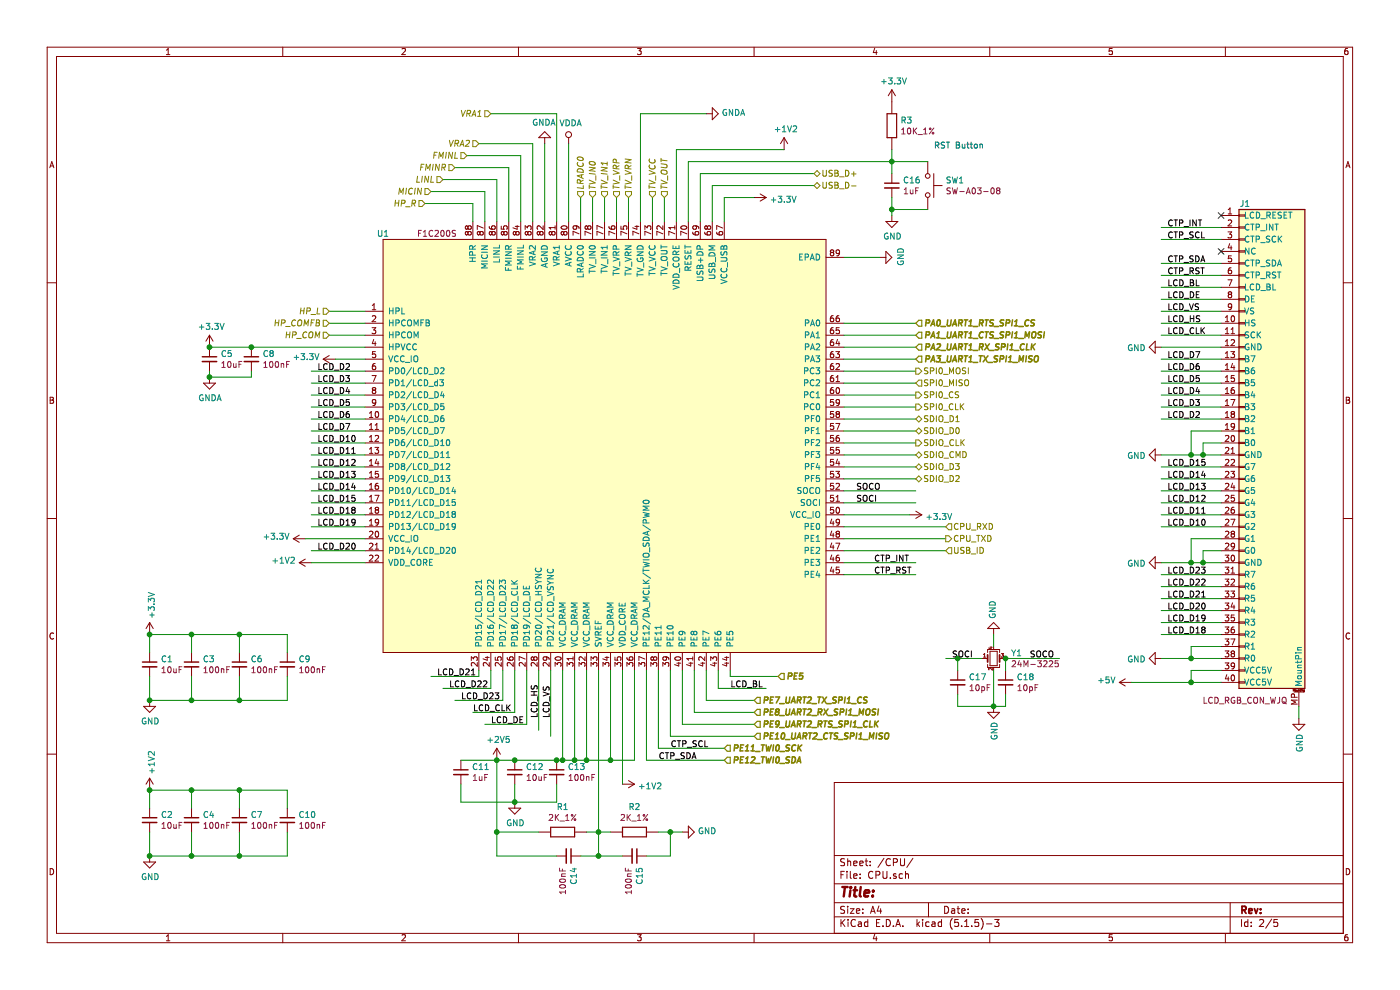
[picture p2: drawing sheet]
EESchema Schematic File Version 4
EELAYER 30 0
EELAYER END
$Descr A4 11693 8268
encoding utf-8
Sheet 2 5
Title ""
Date ""
Rev ""
Comp ""
Comment1 ""
Comment2 ""
Comment3 ""
Comment4 ""
$EndDescr
$Comp
L 0WJQ:08.0001_F1C200S U1
U 1 1
P 3200 2000
F 0 "U1" H 3200 2050 50  0000 C CNN
F 1 "08.0001_F1C200S" H 3500 2050 50  0001 C CNN
F 2 "0WJQ:QFN-88_EP_10x10_Pitch0.4mm" H 3200 2050 50  0001 C CNN
F 3 "" H 3200 2050 50  0001 C CNN
F 4 "CPU" H 3200 2000 50  0001 C CNN "分类"
F 5 "08.0001" H 3200 2000 50  0001 C CNN "编码"
F 6 "F1C200S， QFN88,10X10, 64M RAM" H 3200 2000 50  0001 C CNN "规格"
F 7 "F1C200S" H 3650 2050 50  0000 C CNN "参数"
	1    3200 2000
	1    0    0    -1  
$EndComp
$Comp
L 0WJQ:03.0016_C0603_10uF C?
U 1 1
P 4300 6450
AR Path="/5E3A4AC6/5E438D56" Ref="C?"  Part="1" 
AR Path="/5E3A4A8E/5E438D56" Ref="C12"  Part="1" 
F 0 "C12" H 4392 6496 50  0000 L CNN
F 1 "03.0016_C0603_10uF" H 4310 6370 50  0001 L CNN
F 2 "Capacitor_SMD:C_0603_1608Metric" H 3700 6400 50  0001 C CNN
F 3 "~" H 4300 6450 50  0001 C CNN
F 4 "贴片瓷片电容" H 4300 6450 50  0001 C CNN "分类"
F 5 "03.0016" H 4300 6450 50  0001 C CNN "编码"
F 6 "10uF,16V,K,0603,X5R" H 4300 6450 50  0001 C CNN "规格"
F 7 "10uF" H 4392 6405 50  0000 L CNN "参数"
	1    4300 6450
	1    0    0    -1  
$EndComp
$Comp
L 0WJQ:03.0009_C0402_100nF C?
U 1 1
P 4650 6450
AR Path="/5E3A4AC6/5E438D60" Ref="C?"  Part="1" 
AR Path="/5E3A4A8E/5E438D60" Ref="C13"  Part="1" 
F 0 "C13" H 4742 6496 50  0000 L CNN
F 1 "03.0009_C0402_100nF" H 4660 6270 50  0001 L CNN
F 2 "Capacitor_SMD:C_0402_1005Metric" H 4700 6400 50  0001 C CNN
F 3 "~" H 4650 6450 50  0001 C CNN
F 4 "贴片瓷片电容" H 4650 6450 50  0001 C CNN "分类"
F 5 "03.0009" H 4650 6350 50  0001 C CNN "编码"
F 6 "100nF,16V,K,0402,X7R" H 4650 6350 50  0001 C CNN "规格"
F 7 "100nF" H 4742 6405 50  0000 L CNN "参数"
	1    4650 6450
	1    0    0    -1  
$EndComp
$Comp
L power:+2V5 #PWR010
U 1 1
P 4150 6350
F 0 "#PWR010" H 4150 6200 50  0001 C CNN
F 1 "+2V5" H 4165 6523 50  0000 C CNN
F 2 "" H 4150 6350 50  0001 C CNN
F 3 "" H 4150 6350 50  0001 C CNN
	1    4150 6350
	1    0    0    -1  
$EndComp
Connection ~ 4300 6350
Wire Wire Line
	4300 6350 4650 6350
Wire Wire Line
	4700 5600 4700 6350
Wire Wire Line
	4700 6350 4650 6350
Connection ~ 4650 6350
Wire Wire Line
	4800 5600 4800 6350
Wire Wire Line
	4800 6350 4700 6350
Connection ~ 4700 6350
Wire Wire Line
	4900 5600 4900 6350
Wire Wire Line
	4900 6350 4800 6350
Connection ~ 4800 6350
Wire Wire Line
	5100 5600 5100 6350
Wire Wire Line
	5100 6350 4900 6350
Connection ~ 4900 6350
Wire Wire Line
	5300 5600 5300 6350
Wire Wire Line
	5300 6350 5100 6350
Connection ~ 5100 6350
Wire Wire Line
	5200 5600 5200 6550
$Comp
L power:+1V2 #PWR014
U 1 1
P 5200 6550
F 0 "#PWR014" H 5200 6400 50  0001 C CNN
F 1 "+1V2" V 5215 6678 50  0000 L CNN
F 2 "" H 5200 6550 50  0001 C CNN
F 3 "" H 5200 6550 50  0001 C CNN
	1    5200 6550
	0    1    1    0   
$EndComp
$Comp
L 0WJQ:02.0026_R0402_2K_1% R1
U 1 1
P 4700 6950
F 0 "R1" H 4700 6743 50  0000 C CNN
F 1 "02.0026_R0402_2K_1%" H 4550 7140 50  0001 L BNN
F 2 "Resistor_SMD:R_0402_1005Metric" H 4500 6710 50  0001 L BNN
F 3 "" H 4500 6810 50  0001 L BNN
F 4 "贴片电阻" H 4700 6950 50  0001 C CNN "分类"
F 5 "02.0026" H 4500 6310 50  0001 L BNN "编码"
F 6 "贴片电阻, 2K±1%, 0402" H 4650 7040 50  0001 L BNN "规格"
F 7 "2K_1%" H 4700 6834 50  0000 C CNN "参数"
	1    4700 6950
	-1   0    0    1   
$EndComp
$Comp
L 0WJQ:02.0026_R0402_2K_1% R2
U 1 1
P 5300 6950
F 0 "R2" H 5300 6743 50  0000 C CNN
F 1 "02.0026_R0402_2K_1%" H 5150 7140 50  0001 L BNN
F 2 "Resistor_SMD:R_0402_1005Metric" H 5100 6710 50  0001 L BNN
F 3 "" H 5100 6810 50  0001 L BNN
F 4 "贴片电阻" H 5300 6950 50  0001 C CNN "分类"
F 5 "02.0026" H 5100 6310 50  0001 L BNN "编码"
F 6 "贴片电阻, 2K±1%, 0402" H 5250 7040 50  0001 L BNN "规格"
F 7 "2K_1%" H 5300 6834 50  0000 C CNN "参数"
	1    5300 6950
	-1   0    0    1   
$EndComp
Wire Wire Line
	5000 5600 5000 6950
Wire Wire Line
	5000 6950 4900 6950
Wire Wire Line
	5100 6950 5000 6950
Connection ~ 5000 6950
Wire Wire Line
	4650 6550 4650 6700
Wire Wire Line
	4300 6700 4300 6550
Wire Wire Line
	4300 6350 4150 6350
Wire Wire Line
	4150 6350 4150 6950
Wire Wire Line
	4150 6950 4500 6950
Wire Wire Line
	5500 6950 5600 6950
$Comp
L power:GND #PWR015
U 1 1
P 5700 6950
F 0 "#PWR015" H 5700 6700 50  0001 C CNN
F 1 "GND" V 5705 6822 50  0000 R CNN
F 2 "" H 5700 6950 50  0001 C CNN
F 3 "" H 5700 6950 50  0001 C CNN
	1    5700 6950
	0    -1   -1   0   
$EndComp
$Comp
L 0WJQ:03.0009_C0402_100nF C?
U 1 1
P 4750 7150
AR Path="/5E3A4AC6/5E4432FE" Ref="C?"  Part="1" 
AR Path="/5E3A4A8E/5E4432FE" Ref="C14"  Part="1" 
F 0 "C14" H 4842 7196 50  0000 L CNN
F 1 "03.0009_C0402_100nF" H 4760 6970 50  0001 L CNN
F 2 "Capacitor_SMD:C_0402_1005Metric" H 4800 7100 50  0001 C CNN
F 3 "~" H 4750 7150 50  0001 C CNN
F 4 "贴片瓷片电容" H 4750 7150 50  0001 C CNN "分类"
F 5 "03.0009" H 4750 7050 50  0001 C CNN "编码"
F 6 "100nF,16V,K,0402,X7R" H 4750 7050 50  0001 C CNN "规格"
F 7 "100nF" H 4842 7105 50  0000 L CNN "参数"
	1    4750 7150
	0    1    1    0   
$EndComp
$Comp
L 0WJQ:03.0009_C0402_100nF C?
U 1 1
P 5300 7150
AR Path="/5E3A4AC6/5E4444B1" Ref="C?"  Part="1" 
AR Path="/5E3A4A8E/5E4444B1" Ref="C15"  Part="1" 
F 0 "C15" H 5392 7196 50  0000 L CNN
F 1 "03.0009_C0402_100nF" H 5310 6970 50  0001 L CNN
F 2 "Capacitor_SMD:C_0402_1005Metric" H 5350 7100 50  0001 C CNN
F 3 "~" H 5300 7150 50  0001 C CNN
F 4 "贴片瓷片电容" H 5300 7150 50  0001 C CNN "分类"
F 5 "03.0009" H 5300 7050 50  0001 C CNN "编码"
F 6 "100nF,16V,K,0402,X7R" H 5300 7050 50  0001 C CNN "规格"
F 7 "100nF" H 5392 7105 50  0000 L CNN "参数"
	1    5300 7150
	0    1    1    0   
$EndComp
Wire Wire Line
	5400 7150 5600 7150
Wire Wire Line
	5600 7150 5600 6950
Connection ~ 5600 6950
Wire Wire Line
	5600 6950 5700 6950
Wire Wire Line
	5200 7150 5000 7150
Wire Wire Line
	5000 6950 5000 7150
Connection ~ 5000 7150
Wire Wire Line
	5000 7150 4850 7150
Wire Wire Line
	4650 7150 4150 7150
Wire Wire Line
	4150 7150 4150 6950
Connection ~ 4150 6950
$Comp
L power:GND #PWR011
U 1 1
P 4300 6700
F 0 "#PWR011" H 4300 6450 50  0001 C CNN
F 1 "GND" H 4305 6527 50  0000 C CNN
F 2 "" H 4300 6700 50  0001 C CNN
F 3 "" H 4300 6700 50  0001 C CNN
	1    4300 6700
	1    0    0    -1  
$EndComp
Connection ~ 4300 6700
$Comp
L 0WJQ:03.0016_C0603_10uF C?
U 1 1
P 1250 5550
AR Path="/5E3A4AC6/5E449C11" Ref="C?"  Part="1" 
AR Path="/5E3A4A8E/5E449C11" Ref="C1"  Part="1" 
F 0 "C1" H 1342 5596 50  0000 L CNN
F 1 "03.0016_C0603_10uF" H 1260 5470 50  0001 L CNN
F 2 "Capacitor_SMD:C_0603_1608Metric" H 650 5500 50  0001 C CNN
F 3 "~" H 1250 5550 50  0001 C CNN
F 4 "贴片瓷片电容" H 1250 5550 50  0001 C CNN "分类"
F 5 "03.0016" H 1250 5550 50  0001 C CNN "编码"
F 6 "10uF,16V,K,0603,X5R" H 1250 5550 50  0001 C CNN "规格"
F 7 "10uF" H 1342 5505 50  0000 L CNN "参数"
	1    1250 5550
	1    0    0    -1  
$EndComp
$Comp
L 0WJQ:03.0009_C0402_100nF C?
U 1 1
P 1600 5550
AR Path="/5E3A4AC6/5E449C1B" Ref="C?"  Part="1" 
AR Path="/5E3A4A8E/5E449C1B" Ref="C3"  Part="1" 
F 0 "C3" H 1692 5596 50  0000 L CNN
F 1 "03.0009_C0402_100nF" H 1610 5370 50  0001 L CNN
F 2 "Capacitor_SMD:C_0402_1005Metric" H 1650 5500 50  0001 C CNN
F 3 "~" H 1600 5550 50  0001 C CNN
F 4 "贴片瓷片电容" H 1600 5550 50  0001 C CNN "分类"
F 5 "03.0009" H 1600 5450 50  0001 C CNN "编码"
F 6 "100nF,16V,K,0402,X7R" H 1600 5450 50  0001 C CNN "规格"
F 7 "100nF" H 1692 5505 50  0000 L CNN "参数"
	1    1600 5550
	1    0    0    -1  
$EndComp
$Comp
L 0WJQ:03.0016_C0603_10uF C?
U 1 1
P 1750 3000
AR Path="/5E3A4AC6/5E44DE25" Ref="C?"  Part="1" 
AR Path="/5E3A4A8E/5E44DE25" Ref="C5"  Part="1" 
F 0 "C5" H 1842 3046 50  0000 L CNN
F 1 "03.0016_C0603_10uF" H 1760 2920 50  0001 L CNN
F 2 "Capacitor_SMD:C_0603_1608Metric" H 1150 2950 50  0001 C CNN
F 3 "~" H 1750 3000 50  0001 C CNN
F 4 "贴片瓷片电容" H 1750 3000 50  0001 C CNN "分类"
F 5 "03.0016" H 1750 3000 50  0001 C CNN "编码"
F 6 "10uF,16V,K,0603,X5R" H 1750 3000 50  0001 C CNN "规格"
F 7 "10uF" H 1842 2955 50  0000 L CNN "参数"
	1    1750 3000
	1    0    0    -1  
$EndComp
$Comp
L 0WJQ:03.0009_C0402_100nF C?
U 1 1
P 2100 3000
AR Path="/5E3A4AC6/5E44DE2F" Ref="C?"  Part="1" 
AR Path="/5E3A4A8E/5E44DE2F" Ref="C8"  Part="1" 
F 0 "C8" H 2192 3046 50  0000 L CNN
F 1 "03.0009_C0402_100nF" H 2110 2820 50  0001 L CNN
F 2 "Capacitor_SMD:C_0402_1005Metric" H 2150 2950 50  0001 C CNN
F 3 "~" H 2100 3000 50  0001 C CNN
F 4 "贴片瓷片电容" H 2100 3000 50  0001 C CNN "分类"
F 5 "03.0009" H 2100 2900 50  0001 C CNN "编码"
F 6 "100nF,16V,K,0402,X7R" H 2100 2900 50  0001 C CNN "规格"
F 7 "100nF" H 2192 2955 50  0000 L CNN "参数"
	1    2100 3000
	1    0    0    -1  
$EndComp
Connection ~ 2100 2900
Wire Wire Line
	2100 2900 1750 2900
Wire Wire Line
	2100 3100 2100 3150
Wire Wire Line
	2100 3150 1750 3150
Wire Wire Line
	1750 3150 1750 3100
Wire Wire Line
	2100 2900 3050 2900
Wire Wire Line
	3050 3000 2800 3000
$Comp
L power:+3.3V #PWR09
U 1 1
P 2800 3000
F 0 "#PWR09" H 2800 2850 50  0001 C CNN
F 1 "+3.3V" V 2815 3128 50  0000 L CNN
F 2 "" H 2800 3000 50  0001 C CNN
F 3 "" H 2800 3000 50  0001 C CNN
	1    2800 3000
	0    -1   -1   0   
$EndComp
$Comp
L power:+3.3V #PWR07
U 1 1
P 2550 4500
F 0 "#PWR07" H 2550 4350 50  0001 C CNN
F 1 "+3.3V" V 2565 4628 50  0000 L CNN
F 2 "" H 2550 4500 50  0001 C CNN
F 3 "" H 2550 4500 50  0001 C CNN
	1    2550 4500
	0    -1   -1   0   
$EndComp
$Comp
L power:+3.3V #PWR05
U 1 1
P 1750 2900
F 0 "#PWR05" H 1750 2750 50  0001 C CNN
F 1 "+3.3V" H 1765 3073 50  0000 C CNN
F 2 "" H 1750 2900 50  0001 C CNN
F 3 "" H 1750 2900 50  0001 C CNN
	1    1750 2900
	1    0    0    -1  
$EndComp
Connection ~ 1750 2900
$Comp
L power:+1V2 #PWR08
U 1 1
P 2600 4700
F 0 "#PWR08" H 2600 4550 50  0001 C CNN
F 1 "+1V2" V 2615 4828 50  0000 L CNN
F 2 "" H 2600 4700 50  0001 C CNN
F 3 "" H 2600 4700 50  0001 C CNN
	1    2600 4700
	0    -1   -1   0   
$EndComp
Wire Wire Line
	3050 4700 2600 4700
Wire Wire Line
	2550 4500 3050 4500
$Comp
L power:+3.3V #PWR022
U 1 1
P 7600 4300
F 0 "#PWR022" H 7600 4150 50  0001 C CNN
F 1 "+3.3V" V 7615 4428 50  0000 L CNN
F 2 "" H 7600 4300 50  0001 C CNN
F 3 "" H 7600 4300 50  0001 C CNN
	1    7600 4300
	0    1    1    0   
$EndComp
$Comp
L power:+3.3V #PWR017
U 1 1
P 6300 1650
F 0 "#PWR017" H 6300 1500 50  0001 C CNN
F 1 "+3.3V" V 6315 1778 50  0000 L CNN
F 2 "" H 6300 1650 50  0001 C CNN
F 3 "" H 6300 1650 50  0001 C CNN
	1    6300 1650
	0    1    1    0   
$EndComp
$Comp
L power:+1V2 #PWR018
U 1 1
P 6550 1250
F 0 "#PWR018" H 6550 1100 50  0001 C CNN
F 1 "+1V2" H 6565 1423 50  0000 C CNN
F 2 "" H 6550 1250 50  0001 C CNN
F 3 "" H 6550 1250 50  0001 C CNN
	1    6550 1250
	1    0    0    -1  
$EndComp
Wire Wire Line
	7050 4300 7600 4300
Wire Wire Line
	6050 1850 6050 1650
Wire Wire Line
	6050 1650 6300 1650
$Comp
L 0WJQ:03.0011_C0603_1uF C11
U 1 1
P 3850 6450
F 0 "C11" H 3942 6496 50  0000 L CNN
F 1 "03.0011_C0603_1uF" H 3860 6270 50  0001 L CNN
F 2 "Capacitor_SMD:C_0603_1608Metric" H 3250 6400 50  0001 C CNN
F 3 "~" H 3850 6450 50  0001 C CNN
F 4 "贴片瓷片电容" H 3850 6350 50  0001 C CNN "分类"
F 5 "03.0011" H 3850 6350 50  0001 C CNN "编码"
F 6 "1uF,16V,K,0603,,X7R" H 3850 6350 50  0001 C CNN "规格"
F 7 "1uF" H 3942 6405 50  0000 L CNN "参数"
	1    3850 6450
	1    0    0    -1  
$EndComp
Wire Wire Line
	4650 6700 4300 6700
Wire Wire Line
	4300 6700 3850 6700
Wire Wire Line
	3850 6700 3850 6550
Wire Wire Line
	3850 6350 4150 6350
Connection ~ 4150 6350
Wire Wire Line
	5950 1850 5950 1550
Wire Wire Line
	5950 1550 6800 1550
Wire Wire Line
	5850 1850 5850 1450
Wire Wire Line
	5850 1450 6800 1450
Wire Wire Line
	5750 1850 5750 1350
Wire Wire Line
	5650 1850 5650 1250
Wire Wire Line
	5650 1250 6550 1250
Wire Wire Line
	5350 950  5350 1850
$Comp
L power:GNDA #PWR016
U 1 1
P 5900 950
F 0 "#PWR016" H 5900 700 50  0001 C CNN
F 1 "GNDA" V 5905 822 50  0000 R CNN
F 2 "" H 5900 950 50  0001 C CNN
F 3 "" H 5900 950 50  0001 C CNN
	1    5900 950 
	0    -1   -1   0   
$EndComp
Wire Wire Line
	5350 950  5900 950 
$Comp
L 0WJQ:02.0008_R0402_10K_1% R3
U 1 1
P 7450 1050
F 0 "R3" V 7404 1120 50  0000 L CNN
F 1 "02.0008_R0402_10K_1%" H 7300 1240 50  0001 L BNN
F 2 "Resistor_SMD:R_0402_1005Metric" H 7250 810 50  0001 L BNN
F 3 "" H 7250 910 50  0001 L BNN
F 4 "贴片电阻" H 7450 1050 50  0001 C CNN "分类"
F 5 "02.0008" H 7250 410 50  0001 L BNN "编码"
F 6 "贴片电阻, 10K±1%, 0402" H 7400 1140 50  0001 L BNN "规格"
F 7 "10K_1%" V 7495 1120 50  0000 L CNN "参数"
	1    7450 1050
	0    1    1    0   
$EndComp
$Comp
L 0WJQ:03.0001_C0402_1uF C16
U 1 1
P 7450 1550
F 0 "C16" H 7542 1596 50  0000 L CNN
F 1 "03.0001_C0402_1uF" H 7510 1220 50  0001 L CNN
F 2 "Capacitor_SMD:C_0402_1005Metric" H 7450 1150 50  0001 C CNN
F 3 "~" H 7450 1550 50  0001 C CNN
F 4 "贴片瓷片电容" H 7550 1050 50  0001 C CNN "分类"
F 5 "03.0001" H 7550 1050 50  0001 C CNN "编码"
F 6 "1uF,10V,K,X5R" H 7500 1300 50  0001 C CNN "规格"
F 7 "1uF" H 7542 1505 50  0000 L CNN "参数"
	1    7450 1550
	1    0    0    -1  
$EndComp
Wire Wire Line
	7450 1250 7450 1350
Wire Wire Line
	7450 1350 7450 1450
Connection ~ 7450 1350
Wire Wire Line
	5750 1350 7450 1350
$Comp
L power:+3.3V #PWR020
U 1 1
P 7450 850
F 0 "#PWR020" H 7450 700 50  0001 C CNN
F 1 "+3.3V" H 7465 1023 50  0000 C CNN
F 2 "" H 7450 850 50  0001 C CNN
F 3 "" H 7450 850 50  0001 C CNN
	1    7450 850 
	1    0    0    -1  
$EndComp
$Comp
L power:GND #PWR021
U 1 1
P 7450 1800
F 0 "#PWR021" H 7450 1550 50  0001 C CNN
F 1 "GND" H 7455 1627 50  0000 C CNN
F 2 "" H 7450 1800 50  0001 C CNN
F 3 "" H 7450 1800 50  0001 C CNN
	1    7450 1800
	1    0    0    -1  
$EndComp
Wire Wire Line
	7450 1650 7450 1750
Text HLabel 6800 1550 2    50   BiDi ~ 0
USB_D-
Text HLabel 6800 1450 2    50   BiDi ~ 0
USB_D+
$Comp
L power:VDDA #PWR013
U 1 1
P 4750 1200
F 0 "#PWR013" H 4750 1050 50  0001 C CNN
F 1 "VDDA" H 4767 1373 50  0000 C CNN
F 2 "" H 4750 1200 50  0001 C CNN
F 3 "" H 4750 1200 50  0001 C CNN
	1    4750 1200
	1    0    0    -1  
$EndComp
$Comp
L power:GNDA #PWR012
U 1 1
P 4550 1200
F 0 "#PWR012" H 4550 950 50  0001 C CNN
F 1 "GNDA" H 4555 1027 50  0000 C CNN
F 2 "" H 4550 1200 50  0001 C CNN
F 3 "" H 4550 1200 50  0001 C CNN
	1    4550 1200
	-1   0    0    1   
$EndComp
Wire Wire Line
	4550 1850 4550 1200
Wire Wire Line
	4750 1850 4750 1200
$Comp
L power:GNDA #PWR06
U 1 1
P 1750 3150
F 0 "#PWR06" H 1750 2900 50  0001 C CNN
F 1 "GNDA" H 1755 2977 50  0000 C CNN
F 2 "" H 1750 3150 50  0001 C CNN
F 3 "" H 1750 3150 50  0001 C CNN
	1    1750 3150
	1    0    0    -1  
$EndComp
Connection ~ 1750 3150
$Comp
L power:GND #PWR019
U 1 1
P 7350 2150
F 0 "#PWR019" H 7350 1900 50  0001 C CNN
F 1 "GND" H 7355 1977 50  0000 C CNN
F 2 "" H 7350 2150 50  0001 C CNN
F 3 "" H 7350 2150 50  0001 C CNN
	1    7350 2150
	0    -1   -1   0   
$EndComp
Wire Wire Line
	7050 2150 7350 2150
$Comp
L 0WJQ:03.0016_C0603_10uF C?
U 1 1
P 1250 6850
AR Path="/5E3A4AC6/5E53E3CE" Ref="C?"  Part="1" 
AR Path="/5E3A4A8E/5E53E3CE" Ref="C2"  Part="1" 
F 0 "C2" H 1342 6896 50  0000 L CNN
F 1 "03.0016_C0603_10uF" H 1260 6770 50  0001 L CNN
F 2 "Capacitor_SMD:C_0603_1608Metric" H 650 6800 50  0001 C CNN
F 3 "~" H 1250 6850 50  0001 C CNN
F 4 "贴片瓷片电容" H 1250 6850 50  0001 C CNN "分类"
F 5 "03.0016" H 1250 6850 50  0001 C CNN "编码"
F 6 "10uF,16V,K,0603,X5R" H 1250 6850 50  0001 C CNN "规格"
F 7 "10uF" H 1342 6805 50  0000 L CNN "参数"
	1    1250 6850
	1    0    0    -1  
$EndComp
$Comp
L 0WJQ:03.0009_C0402_100nF C?
U 1 1
P 1600 6850
AR Path="/5E3A4AC6/5E53E3D8" Ref="C?"  Part="1" 
AR Path="/5E3A4A8E/5E53E3D8" Ref="C4"  Part="1" 
F 0 "C4" H 1692 6896 50  0000 L CNN
F 1 "03.0009_C0402_100nF" H 1610 6670 50  0001 L CNN
F 2 "Capacitor_SMD:C_0402_1005Metric" H 1650 6800 50  0001 C CNN
F 3 "~" H 1600 6850 50  0001 C CNN
F 4 "贴片瓷片电容" H 1600 6850 50  0001 C CNN "分类"
F 5 "03.0009" H 1600 6750 50  0001 C CNN "编码"
F 6 "100nF,16V,K,0402,X7R" H 1600 6750 50  0001 C CNN "规格"
F 7 "100nF" H 1692 6805 50  0000 L CNN "参数"
	1    1600 6850
	1    0    0    -1  
$EndComp
Wire Wire Line
	1250 5450 1250 5300
Wire Wire Line
	1250 5300 1600 5300
Wire Wire Line
	1600 5300 1600 5450
Wire Wire Line
	1250 5650 1250 5850
Wire Wire Line
	1250 5850 1600 5850
Wire Wire Line
	1600 5850 1600 5650
Wire Wire Line
	1250 6750 1250 6600
Wire Wire Line
	1250 6600 1600 6600
Wire Wire Line
	1600 6600 1600 6750
Wire Wire Line
	1250 6950 1250 7150
Wire Wire Line
	1250 7150 1600 7150
Wire Wire Line
	1600 7150 1600 6950
$Comp
L power:+3.3V #PWR01
U 1 1
P 1250 5300
F 0 "#PWR01" H 1250 5150 50  0001 C CNN
F 1 "+3.3V" V 1265 5428 50  0000 L CNN
F 2 "" H 1250 5300 50  0001 C CNN
F 3 "" H 1250 5300 50  0001 C CNN
	1    1250 5300
	1    0    0    -1  
$EndComp
Connection ~ 1250 5300
$Comp
L power:+1V2 #PWR03
U 1 1
P 1250 6600
F 0 "#PWR03" H 1250 6450 50  0001 C CNN
F 1 "+1V2" V 1265 6728 50  0000 L CNN
F 2 "" H 1250 6600 50  0001 C CNN
F 3 "" H 1250 6600 50  0001 C CNN
	1    1250 6600
	1    0    0    -1  
$EndComp
Connection ~ 1250 6600
$Comp
L power:GND #PWR04
U 1 1
P 1250 7150
F 0 "#PWR04" H 1250 6900 50  0001 C CNN
F 1 "GND" H 1255 6977 50  0000 C CNN
F 2 "" H 1250 7150 50  0001 C CNN
F 3 "" H 1250 7150 50  0001 C CNN
	1    1250 7150
	1    0    0    -1  
$EndComp
Connection ~ 1250 7150
$Comp
L power:GND #PWR02
U 1 1
P 1250 5850
F 0 "#PWR02" H 1250 5600 50  0001 C CNN
F 1 "GND" H 1255 5677 50  0000 C CNN
F 2 "" H 1250 5850 50  0001 C CNN
F 3 "" H 1250 5850 50  0001 C CNN
	1    1250 5850
	1    0    0    -1  
$EndComp
Connection ~ 1250 5850
Text HLabel 7900 4400 2    50   Input ~ 0
CPU_RXD
Text HLabel 7900 4500 2    50   Output ~ 0
CPU_TXD
Wire Wire Line
	7050 4400 7900 4400
Wire Wire Line
	7050 4500 7900 4500
Wire Wire Line
	7050 4600 7900 4600
Text HLabel 7900 4600 2    50   Input ~ 0
USB_ID
Text HLabel 7650 3700 2    50   Output ~ 0
SDIO_CLK
Text HLabel 7650 4000 2    50   BiDi ~ 0
SDIO_D2
Text HLabel 7650 3900 2    50   BiDi ~ 0
SDIO_D3
Text HLabel 7650 3800 2    50   BiDi ~ 0
SDIO_CMD
Text HLabel 7650 3600 2    50   BiDi ~ 0
SDIO_D0
Text HLabel 7650 3500 2    50   BiDi ~ 0
SDIO_D1
Wire Wire Line
	7050 4000 7650 4000
Wire Wire Line
	7050 3500 7650 3500
Wire Wire Line
	7650 3600 7050 3600
Wire Wire Line
	7650 3700 7050 3700
Wire Wire Line
	7650 3800 7050 3800
Wire Wire Line
	7650 3900 7050 3900
Wire Wire Line
	6100 5600 6100 5650
Wire Wire Line
	6100 5650 6500 5650
Wire Wire Line
	6000 5600 6000 5750
Wire Wire Line
	6000 5750 6400 5750
Text Label 6100 5750 0    50   ~ 0
LCD_BL
Wire Wire Line
	5900 5600 5900 5850
Wire Wire Line
	5900 5850 6300 5850
Wire Wire Line
	5800 5600 5800 5950
Wire Wire Line
	5700 5600 5700 6050
Wire Wire Line
	5600 5600 5600 6150
Wire Wire Line
	5500 5600 5500 6250
Wire Wire Line
	5400 5600 5400 6350
Text Label 5600 6250 0    50   ~ 0
CTP_SCL
Text Label 5500 6350 0    50   ~ 0
CTP_SDA
Wire Wire Line
	3050 3100 2600 3100
Wire Wire Line
	3050 3200 2600 3200
Wire Wire Line
	3050 3300 2600 3300
Wire Wire Line
	3050 3400 2600 3400
Wire Wire Line
	3050 3500 2600 3500
Wire Wire Line
	3050 3600 2600 3600
Wire Wire Line
	3050 3700 2600 3700
Wire Wire Line
	3050 3800 2600 3800
Wire Wire Line
	3050 3900 2600 3900
Wire Wire Line
	3050 4000 2600 4000
Wire Wire Line
	3050 4100 2600 4100
Wire Wire Line
	3050 4200 2600 4200
Wire Wire Line
	3050 4300 2600 4300
Wire Wire Line
	3050 4400 2600 4400
Wire Wire Line
	3050 4600 2600 4600
Wire Wire Line
	4000 5600 4000 5650
Wire Wire Line
	4000 5650 3600 5650
Wire Wire Line
	4100 5600 4100 5750
Wire Wire Line
	4100 5750 3700 5750
Wire Wire Line
	4200 5600 4200 5850
Wire Wire Line
	4200 5850 3800 5850
Wire Wire Line
	4300 5600 4300 5950
Wire Wire Line
	4300 5950 3950 5950
Wire Wire Line
	4400 5600 4400 6050
Wire Wire Line
	4400 6050 4050 6050
Wire Wire Line
	4500 5600 4500 6100
Wire Wire Line
	4600 5600 4600 6150
Text Label 2650 3100 0    50   ~ 0
LCD_D2
Text Label 2650 3200 0    50   ~ 0
LCD_D3
Text Label 2650 3300 0    50   ~ 0
LCD_D4
Text Label 2650 3400 0    50   ~ 0
LCD_D5
Text Label 2650 3500 0    50   ~ 0
LCD_D6
Text Label 2650 3600 0    50   ~ 0
LCD_D7
Text Label 2650 3700 0    50   ~ 0
LCD_D10
Text Label 2650 3800 0    50   ~ 0
LCD_D11
Text Label 2650 3900 0    50   ~ 0
LCD_D12
Text Label 2650 4000 0    50   ~ 0
LCD_D13
Text Label 2650 4100 0    50   ~ 0
LCD_D14
Text Label 2650 4200 0    50   ~ 0
LCD_D15
Text Label 2650 4300 0    50   ~ 0
LCD_D18
Text Label 2650 4400 0    50   ~ 0
LCD_D19
Text Label 2650 4600 0    50   ~ 0
LCD_D20
Text Label 3650 5650 0    50   ~ 0
LCD_D21
Text Label 3750 5750 0    50   ~ 0
LCD_D22
Text Label 3850 5850 0    50   ~ 0
LCD_D23
Text Label 3950 5950 0    50   ~ 0
LCD_CLK
Text Label 4100 6050 0    50   ~ 0
LCD_DE
Text Label 4500 6000 1    50   ~ 0
LCD_HS
Text Label 4600 6000 1    50   ~ 0
LCD_VS
Text HLabel 7650 3300 2    50   Output ~ 0
SPI0_CS
Text HLabel 7650 3400 2    50   Output ~ 0
SPI0_CLK
Text HLabel 7650 3200 2    50   Input ~ 0
SPI0_MISO
Text HLabel 7650 3100 2    50   Output ~ 0
SPI0_MOSI
Wire Wire Line
	7050 3100 7650 3100
Wire Wire Line
	7050 3200 7650 3200
Wire Wire Line
	7050 3300 7650 3300
Wire Wire Line
	7050 3400 7650 3400
$Comp
L power:GND #PWR030
U 1 1
P 10850 6000
F 0 "#PWR030" H 10850 5750 50  0001 C CNN
F 1 "GND" V 10855 5872 50  0000 R CNN
F 2 "" H 10850 6000 50  0001 C CNN
F 3 "" H 10850 6000 50  0001 C CNN
	1    10850 6000
	1    0    0    -1  
$EndComp
Wire Wire Line
	10850 5900 10850 6000
Wire Wire Line
	7050 4700 7650 4700
Text Label 7300 4700 0    50   ~ 0
CTP_INT
$Comp
L 0WJQ:07.0403_Crystal_24M_3225 Y1
U 1 1
P 8300 5500
F 0 "Y1" H 8444 5546 50  0000 L CNN
F 1 "07.0403_Crystal_24M_3225" H 8350 5600 50  0001 L CNN
F 2 "Crystal:Crystal_SMD_3225-4Pin_3.2x2.5mm" H 8300 5500 50  0001 C CNN
F 3 "~" H 8300 5500 50  0001 C CNN
F 4 "晶振" H 8300 5500 50  0001 C CNN "分类"
F 5 "07.0403" H 8300 5500 50  0001 C CNN "编码"
F 6 "YXC 24MHz±20ppm,20PF, 3.2X2.5" H 8300 5500 50  0001 C CNN "规格"
F 7 "24M-3225" H 8444 5455 50  0000 L CNN "参数"
	1    8300 5500
	1    0    0    -1  
$EndComp
$Comp
L 0WJQ:03.0003_C0402_10pF C18
U 1 1
P 8400 5700
F 0 "C18" H 8492 5746 50  0000 L CNN
F 1 "03.0003_C0402_10pF" H 8360 5470 50  0001 L CNN
F 2 "Capacitor_SMD:C_0402_1005Metric" H 7800 5650 50  0001 C CNN
F 3 "~" H 8400 5700 50  0001 C CNN
F 4 "贴片瓷片电容" H 8350 5550 50  0001 C CNN "分类"
F 5 "03.0003" H 8350 5550 50  0001 C CNN "编码"
F 6 "10PF,50V,J,0402,NPO(C0G)" H 8350 5550 50  0001 C CNN "规格"
F 7 "10pF" H 8492 5655 50  0000 L CNN "参数"
	1    8400 5700
	1    0    0    -1  
$EndComp
$Comp
L 0WJQ:03.0003_C0402_10pF C17
U 1 1
P 8000 5700
F 0 "C17" H 8092 5746 50  0000 L CNN
F 1 "03.0003_C0402_10pF" H 7960 5470 50  0001 L CNN
F 2 "Capacitor_SMD:C_0402_1005Metric" H 7400 5650 50  0001 C CNN
F 3 "~" H 8000 5700 50  0001 C CNN
F 4 "贴片瓷片电容" H 7950 5550 50  0001 C CNN "分类"
F 5 "03.0003" H 7950 5550 50  0001 C CNN "编码"
F 6 "10PF,50V,J,0402,NPO(C0G)" H 7950 5550 50  0001 C CNN "规格"
F 7 "10pF" H 8092 5655 50  0000 L CNN "参数"
	1    8000 5700
	1    0    0    -1  
$EndComp
Wire Wire Line
	8400 5500 8400 5600
Wire Wire Line
	8200 5500 8000 5500
Wire Wire Line
	8000 5500 8000 5600
Wire Wire Line
	8400 5500 8850 5500
Connection ~ 8400 5500
Wire Wire Line
	8000 5500 7900 5500
Connection ~ 8000 5500
Wire Wire Line
	8000 5800 8000 5900
Wire Wire Line
	8000 5900 8300 5900
Wire Wire Line
	8400 5900 8400 5800
Wire Wire Line
	8300 5600 8300 5900
Connection ~ 8300 5900
Wire Wire Line
	8300 5900 8400 5900
Wire Wire Line
	8300 5400 8300 5300
$Comp
L power:GND #PWR023
U 1 1
P 8300 5300
F 0 "#PWR023" H 8300 5050 50  0001 C CNN
F 1 "GND" V 8305 5172 50  0000 R CNN
F 2 "" H 8300 5300 50  0001 C CNN
F 3 "" H 8300 5300 50  0001 C CNN
	1    8300 5300
	-1   0    0    1   
$EndComp
$Comp
L power:GND #PWR024
U 1 1
P 8300 5900
F 0 "#PWR024" H 8300 5650 50  0001 C CNN
F 1 "GND" V 8305 5772 50  0000 R CNN
F 2 "" H 8300 5900 50  0001 C CNN
F 3 "" H 8300 5900 50  0001 C CNN
	1    8300 5900
	1    0    0    -1  
$EndComp
Wire Wire Line
	7050 4100 7650 4100
Wire Wire Line
	7050 4200 7650 4200
Text Label 7150 4100 0    50   ~ 0
SOCO
Text Label 7150 4200 0    50   ~ 0
SOCI
Text Label 8600 5500 0    50   ~ 0
SOCO
Text Label 7950 5500 0    50   ~ 0
SOCI
Text Notes 7800 1250 0    50   ~ 0
RST Button
Wire Wire Line
	7050 4800 7650 4800
Text Label 7300 4800 0    50   ~ 0
CTP_RST
$Comp
L 0WJQ:11.0101_SW-A03-08 SW1
U 1 1
P 7750 1550
F 0 "SW1" V 7704 1698 50  0000 L CNN
F 1 "11.0101_SW-A03-08" H 7750 1490 50  0001 C CNN
F 2 "0WJQ:SW_Push_Button__A03-08" H 7750 1750 50  0001 C CNN
F 3 "~" H 7750 1750 50  0001 C CNN
F 4 "按键" H 7750 1550 50  0001 C CNN "分类"
F 5 "11.0101" H 7750 1550 50  0001 C CNN "编码"
F 6 "四脚贴片按键，4.2X3.2X2.5 按钮 汽车遥控钥匙" H 7750 1550 50  0001 C CNN "规格"
F 7 "SW-A03-08" V 7795 1698 50  0000 L CNN "参数"
	1    7750 1550
	0    1    1    0   
$EndComp
Wire Wire Line
	7750 1750 7450 1750
Connection ~ 7450 1750
Wire Wire Line
	7450 1750 7450 1800
Text HLabel 2750 2600 0    50   Input Italic 0
HP_L
Text HLabel 3550 1700 0    50   Input Italic 0
HP_R
Wire Wire Line
	3550 1700 3950 1700
Wire Wire Line
	3950 1700 3950 1850
Wire Wire Line
	3050 2600 2750 2600
Text HLabel 2750 2800 0    50   Input Italic 0
HP_COM
Wire Wire Line
	2750 2800 3050 2800
Wire Wire Line
	4050 1850 4050 1600
Wire Wire Line
	4050 1600 3600 1600
Wire Wire Line
	4150 1850 4150 1500
Wire Wire Line
	4150 1500 3700 1500
Wire Wire Line
	4250 1850 4250 1400
Wire Wire Line
	4250 1400 3800 1400
Wire Wire Line
	4350 1850 4350 1300
Wire Wire Line
	4350 1300 3900 1300
Wire Wire Line
	4450 1850 4450 1200
Wire Wire Line
	4450 1200 4000 1200
Wire Wire Line
	4650 1850 4650 950 
Wire Wire Line
	4650 950  4100 950 
Wire Wire Line
	4850 1850 4850 1650
Wire Wire Line
	4950 1850 4950 1650
Wire Wire Line
	5050 1850 5050 1650
Wire Wire Line
	5150 1850 5150 1650
Wire Wire Line
	5250 1850 5250 1650
Wire Wire Line
	5450 1850 5450 1650
Wire Wire Line
	5550 1850 5550 1650
Text HLabel 4100 950  0    50   Input Italic 0
VRA1
Text HLabel 4000 1200 0    50   Input Italic 0
VRA2
Text HLabel 3900 1300 0    50   Input Italic 0
FMINL
Text HLabel 3800 1400 0    50   Input Italic 0
FMINR
Text HLabel 3700 1500 0    50   Input Italic 0
LINL
Text HLabel 3600 1600 0    50   Input Italic 0
MICIN
Text HLabel 4850 1650 1    50   Input Italic 0
LRADC0
Text HLabel 4950 1650 1    50   Input Italic 0
TV_IN0
Text HLabel 5050 1650 1    50   Input Italic 0
TV_IN1
Text HLabel 5150 1650 1    50   Input Italic 0
TV_VRP
Text HLabel 5250 1650 1    50   Input Italic 0
TV_VRN
Text HLabel 5450 1650 1    50   Input Italic 0
TV_VCC
Text HLabel 5550 1650 1    50   Input Italic 0
TV_OUT
Wire Wire Line
	7050 2700 7650 2700
Wire Wire Line
	7050 2800 7650 2800
Wire Wire Line
	7050 2900 7650 2900
Wire Wire Line
	7050 3000 7650 3000
Text HLabel 7650 2700 2    50   Input Italic 10
PA0_UART1_RTS_SPI1_CS
Text HLabel 7650 2800 2    50   Input Italic 10
PA1_UART1_CTS_SPI1_MOSI
Text HLabel 7650 2900 2    50   Input Italic 10
PA2_UART1_RX_SPI1_CLK
Text HLabel 7650 3000 2    50   Input Italic 10
PA3_UART1_TX_SPI1_MISO
Text HLabel 6300 5850 2    50   Input Italic 10
PE7_UART2_TX_SPI1_CS
Text HLabel 6300 5950 2    50   Input Italic 10
PE8_UART2_RX_SPI1_MOSI
Text HLabel 6300 6050 2    50   Input Italic 10
PE9_UART2_RTS_SPI1_CLK
Text HLabel 6300 6150 2    50   Input Italic 10
PE10_UART2_CTS_SPI1_MISO
Wire Wire Line
	5800 5950 6300 5950
Wire Wire Line
	5700 6050 6300 6050
Wire Wire Line
	5600 6150 6300 6150
Text HLabel 6050 6350 2    50   Input Italic 10
PE12_TWI0_SDA
Text HLabel 6050 6250 2    50   Input Italic 10
PE11_TWI0_SCK
Wire Wire Line
	5500 6250 6050 6250
Wire Wire Line
	5400 6350 6050 6350
Text HLabel 6500 5650 2    50   Input Italic 10
PE5
Wire Wire Line
	3050 2700 2750 2700
Text HLabel 2750 2700 0    50   Input Italic 0
HP_COMFB
Wire Wire Line
	7450 1350 7750 1350
$Comp
L 0WJQ:03.0009_C0402_100nF C?
U 1 1
P 2000 6850
AR Path="/5E3A4AC6/5EB95029" Ref="C?"  Part="1" 
AR Path="/5E3A4A8E/5EB95029" Ref="C7"  Part="1" 
F 0 "C7" H 2092 6896 50  0000 L CNN
F 1 "03.0009_C0402_100nF" H 2010 6670 50  0001 L CNN
F 2 "Capacitor_SMD:C_0402_1005Metric" H 2050 6800 50  0001 C CNN
F 3 "~" H 2000 6850 50  0001 C CNN
F 4 "贴片瓷片电容" H 2000 6850 50  0001 C CNN "分类"
F 5 "03.0009" H 2000 6750 50  0001 C CNN "编码"
F 6 "100nF,16V,K,0402,X7R" H 2000 6750 50  0001 C CNN "规格"
F 7 "100nF" H 2092 6805 50  0000 L CNN "参数"
	1    2000 6850
	1    0    0    -1  
$EndComp
$Comp
L 0WJQ:03.0009_C0402_100nF C?
U 1 1
P 2400 6850
AR Path="/5E3A4AC6/5EB954C5" Ref="C?"  Part="1" 
AR Path="/5E3A4A8E/5EB954C5" Ref="C10"  Part="1" 
F 0 "C10" H 2492 6896 50  0000 L CNN
F 1 "03.0009_C0402_100nF" H 2410 6670 50  0001 L CNN
F 2 "Capacitor_SMD:C_0402_1005Metric" H 2450 6800 50  0001 C CNN
F 3 "~" H 2400 6850 50  0001 C CNN
F 4 "贴片瓷片电容" H 2400 6850 50  0001 C CNN "分类"
F 5 "03.0009" H 2400 6750 50  0001 C CNN "编码"
F 6 "100nF,16V,K,0402,X7R" H 2400 6750 50  0001 C CNN "规格"
F 7 "100nF" H 2492 6805 50  0000 L CNN "参数"
	1    2400 6850
	1    0    0    -1  
$EndComp
Wire Wire Line
	1600 7150 2000 7150
Wire Wire Line
	2400 7150 2400 6950
Connection ~ 1600 7150
Wire Wire Line
	2000 6950 2000 7150
Connection ~ 2000 7150
Wire Wire Line
	2000 7150 2400 7150
Wire Wire Line
	1600 6600 2000 6600
Wire Wire Line
	2400 6600 2400 6750
Connection ~ 1600 6600
Wire Wire Line
	2000 6750 2000 6600
Connection ~ 2000 6600
Wire Wire Line
	2000 6600 2400 6600
$Comp
L 0WJQ:03.0009_C0402_100nF C?
U 1 1
P 2000 5550
AR Path="/5E3A4AC6/5EC09E7D" Ref="C?"  Part="1" 
AR Path="/5E3A4A8E/5EC09E7D" Ref="C6"  Part="1" 
F 0 "C6" H 2092 5596 50  0000 L CNN
F 1 "03.0009_C0402_100nF" H 2010 5370 50  0001 L CNN
F 2 "Capacitor_SMD:C_0402_1005Metric" H 2050 5500 50  0001 C CNN
F 3 "~" H 2000 5550 50  0001 C CNN
F 4 "贴片瓷片电容" H 2000 5550 50  0001 C CNN "分类"
F 5 "03.0009" H 2000 5450 50  0001 C CNN "编码"
F 6 "100nF,16V,K,0402,X7R" H 2000 5450 50  0001 C CNN "规格"
F 7 "100nF" H 2092 5505 50  0000 L CNN "参数"
	1    2000 5550
	1    0    0    -1  
$EndComp
$Comp
L 0WJQ:03.0009_C0402_100nF C?
U 1 1
P 2400 5550
AR Path="/5E3A4AC6/5EC0A3A0" Ref="C?"  Part="1" 
AR Path="/5E3A4A8E/5EC0A3A0" Ref="C9"  Part="1" 
F 0 "C9" H 2492 5596 50  0000 L CNN
F 1 "03.0009_C0402_100nF" H 2410 5370 50  0001 L CNN
F 2 "Capacitor_SMD:C_0402_1005Metric" H 2450 5500 50  0001 C CNN
F 3 "~" H 2400 5550 50  0001 C CNN
F 4 "贴片瓷片电容" H 2400 5550 50  0001 C CNN "分类"
F 5 "03.0009" H 2400 5450 50  0001 C CNN "编码"
F 6 "100nF,16V,K,0402,X7R" H 2400 5450 50  0001 C CNN "规格"
F 7 "100nF" H 2492 5505 50  0000 L CNN "参数"
	1    2400 5550
	1    0    0    -1  
$EndComp
Wire Wire Line
	1600 5300 2000 5300
Wire Wire Line
	2400 5300 2400 5450
Connection ~ 1600 5300
Wire Wire Line
	1600 5850 2000 5850
Wire Wire Line
	2400 5850 2400 5650
Connection ~ 1600 5850
Wire Wire Line
	2000 5650 2000 5850
Connection ~ 2000 5850
Wire Wire Line
	2000 5850 2400 5850
Wire Wire Line
	2000 5450 2000 5300
Connection ~ 2000 5300
Wire Wire Line
	2000 5300 2400 5300
Text Label 9750 2300 0    50   ~ 0
CTP_RST
Wire Wire Line
	10200 2300 9700 2300
Text Label 9750 1900 0    50   ~ 0
CTP_INT
NoConn ~ 10200 2100
NoConn ~ 10200 1800
Wire Wire Line
	9450 5700 9950 5700
$Comp
L power:+5V #PWR025
U 1 1
P 9450 5700
F 0 "#PWR025" H 9450 5550 50  0001 C CNN
F 1 "+5V" V 9465 5828 50  0000 L CNN
F 2 "" H 9450 5700 50  0001 C CNN
F 3 "" H 9450 5700 50  0001 C CNN
	1    9450 5700
	0    -1   -1   0   
$EndComp
Text Label 9750 2000 0    50   ~ 0
CTP_SCL
Text Label 9750 2200 0    50   ~ 0
CTP_SDA
Wire Wire Line
	10200 1900 9700 1900
Wire Wire Line
	10200 2200 9700 2200
Wire Wire Line
	10200 2000 9700 2000
$Comp
L power:GND #PWR026
U 1 1
P 9700 2900
F 0 "#PWR026" H 9700 2650 50  0001 C CNN
F 1 "GND" V 9705 2772 50  0000 R CNN
F 2 "" H 9700 2900 50  0001 C CNN
F 3 "" H 9700 2900 50  0001 C CNN
	1    9700 2900
	0    1    1    0   
$EndComp
$Comp
L power:GND #PWR027
U 1 1
P 9700 3800
F 0 "#PWR027" H 9700 3550 50  0001 C CNN
F 1 "GND" V 9705 3672 50  0000 R CNN
F 2 "" H 9700 3800 50  0001 C CNN
F 3 "" H 9700 3800 50  0001 C CNN
	1    9700 3800
	0    1    1    0   
$EndComp
$Comp
L power:GND #PWR028
U 1 1
P 9700 4700
F 0 "#PWR028" H 9700 4450 50  0001 C CNN
F 1 "GND" V 9705 4572 50  0000 R CNN
F 2 "" H 9700 4700 50  0001 C CNN
F 3 "" H 9700 4700 50  0001 C CNN
	1    9700 4700
	0    1    1    0   
$EndComp
$Comp
L power:GND #PWR029
U 1 1
P 9700 5500
F 0 "#PWR029" H 9700 5250 50  0001 C CNN
F 1 "GND" V 9705 5372 50  0000 R CNN
F 2 "" H 9700 5500 50  0001 C CNN
F 3 "" H 9700 5500 50  0001 C CNN
	1    9700 5500
	0    1    1    0   
$EndComp
Wire Wire Line
	9950 5500 9700 5500
Connection ~ 9950 5500
Wire Wire Line
	9950 5400 9950 5500
Wire Wire Line
	10200 5400 9950 5400
Wire Wire Line
	10200 5500 9950 5500
Text Label 9750 5300 0    50   ~ 0
LCD_D18
Text Label 9750 5200 0    50   ~ 0
LCD_D19
Text Label 9750 5100 0    50   ~ 0
LCD_D20
Text Label 9750 5000 0    50   ~ 0
LCD_D21
Text Label 9750 4900 0    50   ~ 0
LCD_D22
Text Label 9750 4800 0    50   ~ 0
LCD_D23
Text Label 9750 4400 0    50   ~ 0
LCD_D10
Text Label 9750 4300 0    50   ~ 0
LCD_D11
Text Label 9750 4200 0    50   ~ 0
LCD_D12
Text Label 9750 4100 0    50   ~ 0
LCD_D13
Text Label 9750 4000 0    50   ~ 0
LCD_D14
Text Label 9750 3900 0    50   ~ 0
LCD_D15
Text Label 9750 3500 0    50   ~ 0
LCD_D2
Text Label 9750 3400 0    50   ~ 0
LCD_D3
Text Label 9750 3300 0    50   ~ 0
LCD_D4
Text Label 9750 3200 0    50   ~ 0
LCD_D5
Text Label 9750 3100 0    50   ~ 0
LCD_D6
Text Label 9750 3000 0    50   ~ 0
LCD_D7
Wire Wire Line
	10200 2900 9700 2900
Text Label 9750 2800 0    50   ~ 0
LCD_CLK
Text Label 9750 2700 0    50   ~ 0
LCD_HS
Text Label 9750 2600 0    50   ~ 0
LCD_VS
Text Label 9750 2500 0    50   ~ 0
LCD_DE
Wire Wire Line
	10200 5300 9700 5300
Wire Wire Line
	10200 5200 9700 5200
Wire Wire Line
	10200 5100 9700 5100
Wire Wire Line
	10200 5000 9700 5000
Wire Wire Line
	10200 4900 9700 4900
Wire Wire Line
	10200 4800 9700 4800
Connection ~ 9950 5700
Wire Wire Line
	9950 5600 9950 5700
Wire Wire Line
	10200 5600 9950 5600
Wire Wire Line
	10200 5700 9950 5700
Wire Wire Line
	10200 4400 9700 4400
Wire Wire Line
	9950 4700 9700 4700
Connection ~ 9950 4700
Wire Wire Line
	9950 4500 9950 4700
Wire Wire Line
	10200 4500 9950 4500
Wire Wire Line
	10050 4700 9950 4700
Connection ~ 10050 4700
Wire Wire Line
	10050 4600 10050 4700
Wire Wire Line
	10200 4600 10050 4600
Wire Wire Line
	10200 4700 10050 4700
Wire Wire Line
	10200 4300 9700 4300
Wire Wire Line
	10200 4200 9700 4200
Wire Wire Line
	10200 4100 9700 4100
Wire Wire Line
	10200 4000 9700 4000
Wire Wire Line
	9700 3900 10200 3900
Wire Wire Line
	9950 3800 9700 3800
Connection ~ 9950 3800
Wire Wire Line
	9950 3600 9950 3800
Wire Wire Line
	10200 3600 9950 3600
Wire Wire Line
	10050 3800 9950 3800
Connection ~ 10050 3800
Wire Wire Line
	10050 3700 10050 3800
Wire Wire Line
	10200 3700 10050 3700
Wire Wire Line
	10200 3800 10050 3800
Wire Wire Line
	10200 3500 9700 3500
Wire Wire Line
	10200 3400 9700 3400
Wire Wire Line
	10200 3300 9700 3300
Wire Wire Line
	10200 3200 9700 3200
Wire Wire Line
	10200 3100 9700 3100
Wire Wire Line
	10200 3000 9700 3000
Wire Wire Line
	10200 2800 9700 2800
Wire Wire Line
	10200 2700 9700 2700
Wire Wire Line
	10200 2600 9700 2600
Wire Wire Line
	10200 2500 9700 2500
Text Label 9750 2400 0    50   ~ 0
LCD_BL
Wire Wire Line
	10200 2400 9700 2400
$Comp
L 0WJQ:10.0402_LCD_RGB_CON_WJQ J1
U 1 1
P 10400 3700
F 0 "J1" H 10400 5700 50  0000 C CNN
F 1 "10.0402_LCD_RGB_CON_WJQ" H 10050 1550 50  0001 L CNN
F 2 "0WJQ:FPC_40_0.5_BR" H 10400 3700 50  0001 C CNN
F 3 "~" H 10400 3700 50  0001 C CNN
F 4 "接插件" H 10400 3700 50  0001 C CNN "分类"
F 5 "10.0402" H 10400 3700 50  0001 C CNN "编码"
F 6 "RGB模组接口，FPC40，0.5间距，翻盖下接" H 9500 3550 50  0001 C CNN "规格"
F 7 "LCD_RGB_CON_WJQ" H 10400 1550 50  0000 C CNN "参数"
	1    10400 3700
	1    0    0    -1  
$EndComp
$EndSCHEMATC
